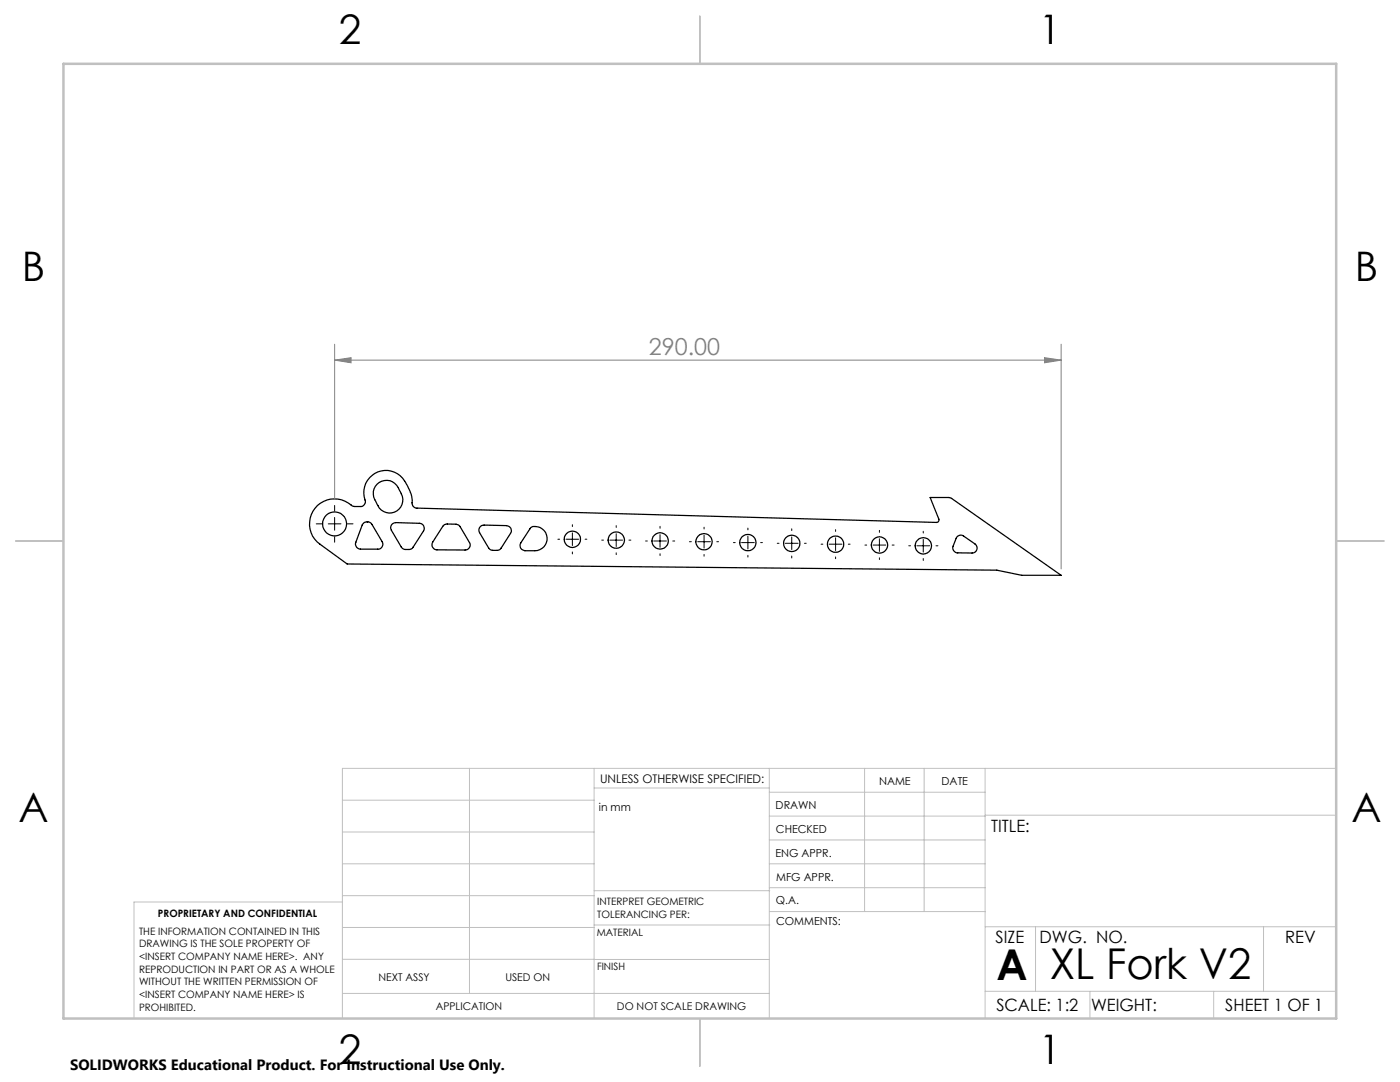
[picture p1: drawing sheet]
<svg xmlns="http://www.w3.org/2000/svg" width="279mm" height="216mm" viewBox="0 0 279 216" stroke-linecap="round" stroke-linejoin="round" font-family="sans-serif">
<g fill="none" stroke="#000" stroke-width=".25">
<path d="M75.2 96.6a2.83 2.83 0 0 1 4.7 1.5 2.69 2.69 0 0 1-1 4 2.69 2.69 0 0 1-3.8-1.8 2.86 2.86 0 0 1 .1-3.7zM63.4 100.9a5.1 5.1 0 0 1 7 .1l1.5 .1a.98 .98 0 0 0 .9-1.3 4.5 4.5 0 0 1 2.8-5.7 4.5 4.5 0 0 1 5.6 2.7l.8 1.7 .3 1.3a1.14 1.14 0 0 0 .9 1.6l103.7 2.8a.51 .51 0 0 0 .5-.6l-1.8-4.3h4.1l22.1 15.5h-7.9l-5-1-129.6-1.3-5.4-3.9a5 5 0 0 1-.5-7.7zM72.5 104.5l.6-.4 .6 .1 .4 .2 2.2 3.7a.99 .99 0 0 1-.9 1.5h-3.5a1.02 1.02 0 0 1-.9-1.4zM78.3 104.6l.7-.3 4.7 .1a.99 .99 0 0 1 .8 1.5l-2.2 3.5-.6 .2h-.9l-.6-.3-2.1-3.5-.1-.5zM88.4 104.9l.7-.3h1.9l.5 .1 .3 .4 1.9 3.2a.99 .99 0 0 1-.9 1.4h-5.6a1.01 1.01 0 0 1-.8-1.5zM95.9 105.1l.7-.3 4.5 .1a.98 .98 0 0 1 .8 1.5l-2.1 3.2-.5 .2h-1.2l-.5-.4-1.9-3.1-.1-.5zM105.9 105.3a2.37 2.37 0 0 1 3.1 1.3 2.37 2.37 0 0 1-1.3 3.1 6.7 6.7 0 0 1-3.2 .1l-.2-.1a1 1 0 0 1-.4-1.4zM191.1 107l.4-.2 .6 .1 2.5 1.6a1 1 0 0 1 .3 1.2 1 1 0 0 1-.9 .6h-2.9a.98 .98 0 0 1-.9-1.3z"/>
<circle cx="66.8" cy="104.5" r="2.4"/>
<circle cx="114.2" cy="107.6" r="1.63"/>
<circle cx="123" cy="107.8" r="1.63"/>
<circle cx="131.7" cy="107.9" r="1.64"/>
<circle cx="140.5" cy="108.1" r="1.64"/>
<circle cx="149.3" cy="108.3" r="1.63"/>
<circle cx="158" cy="108.4" r="1.64"/>
<circle cx="166.8" cy="108.6" r="1.63"/>
<circle cx="175.5" cy="108.8" r="1.63"/>
<circle cx="184.3" cy="108.9" r="1.64"/>
</g>
<path d="M66.8 71.9l3.3-.5v1zM66.8 68.7v30.9M66.8 71.9h145M208.5 71.4l3.3 .5-3.3 .5zM211.8 68.7v44.8" fill="none" stroke="#808080" stroke-width=".2"/>
<g fill="none" stroke="#000" stroke-width=".2">
<path d="M63.1 104.5h1.1M65.5 104.5h2.6M66.8 100.9v1.1M66.8 103.3v2.5M66.8 107.1v1.1M69.3 104.5h1.1M111.3 107.6h.4M113 107.6h2.5M114.2 104.7v.4M114.2 106.3v2.6M114.2 110.1v.4M116.8 107.6h.3"/>
<path d="M120.1 107.8h.3M121.7 107.8h2.5M123 104.9v.3M123 106.5v2.5M123 110.3v.4M125.5 107.8h.4M128.8 107.9h.4M130.5 107.9h2.5M131.7 105v.4M131.7 106.7v2.5M131.7 110.5v.3M134.3 107.9h.4"/>
<path d="M137.6 108.1h.4M139.2 108.1h2.6M140.5 105.2v.4M140.5 106.8v2.6M140.5 110.6v.4M143.1 108.1h.3M146.4 108.3h.3M148 108.3h2.5M149.3 105.4v.3M149.3 107v2.5M149.3 110.8v.4M151.8 108.3h.4"/>
<path d="M155.1 108.4h.4M156.7 108.4h2.6M158 105.5v.4M158 107.1v2.6M158 110.9v.4M160.5 108.4h.4M163.9 108.6h.3M165.5 108.6h2.5M166.8 105.7v.3M166.8 107.3v2.6M166.8 111.1v.4M169.3 108.6h.4"/>
<path d="M172.6 108.8h.4M174.2 108.8h2.6M175.5 105.8v.4M175.5 107.5v2.5M175.5 111.3v.4M178 108.8h.4M181.4 108.9h.3M183 108.9h2.5M184.3 106v.4M184.3 107.6v2.6M184.3 111.4v.4M186.8 108.9h.4"/>
</g>
<g fill="none" stroke="#c0c0c0" stroke-width=".2">
<path d="M68.3 159.7h50.3M93.7 153.3v44.9M118.6 153.3v49.9M118.6 157.2h34.9M153.5 153.3v49.9M153.5 158.1h43.1M172.5 153.3v28.6M184.4 153.3v28.6M196.6 153.3v49.9M266.7 153.3h-198.4v49.9M68.3 178.7h50.3M68.3 172.4h50.3"/>
<path d="M68.3 166h50.3M68.3 180h-41.6v23.2M118.6 177.7h35M153.5 167.6h43.1M153.5 162.8h43.1M153.5 172.4h43.1M153.5 177.1h43.1M196.6 162.7h70.1M68.3 198.2h85.2M68.3 191.4l85.2 .1M68.3 185.1h50.3M118.6 184.6h35"/>
<path d="M153.6 181.9h43M196.6 197.8h70.1M196.6 184.9h70.1M206.7 184.9v12.9M217.5 197.8v5.4M242.2 197.8v5.4M252.2 184.9v12.9"/>
</g>
<path d="M139.7 3.2v9.5M3.1 107.9h9.6M266.7 107.9h9.5M139.7 203.2v9.6" fill="none" stroke="#c0c0c0" stroke-width=".25"/>
<path d="M12.7 12.7h254v190.5h-254z" fill="none" stroke="#c0c0c0" stroke-width=".5"/>
<path d="M66.8 71.9l3.3-.5v1zM208.5 71.4l3.3 .5-3.3 .5z" fill="#808080"/>
<g font-size="8.5">
<text x="198.9" y="195.5">A</text>
<text x="209.5" y="195.4">XL Fork V2</text>
</g>
<g font-size="8.1">
<text x="67.6" y="8.9">2</text>
<text x="207.3" y="8.9">1</text>
<text x="4.4" y="56.1">B</text>
<text x="270.4" y="56.1">B</text>
<text x="3.7" y="164.1">A</text>
<text x="269.7" y="164.1">A</text>
<text x="67.6" y="212.4">2</text>
<text x="207.3" y="212.4">1</text>
</g>
<text font-size="4.7" fill="#808080" x="129.5" y="70.8">290.00</text>
<g font-size="3.4">
<text x="197.8" y="166">TITLE:</text>
<text x="198.7" y="188.1">SIZE</text>
<text x="207.5" y="188.1">DWG. NO.</text>
<text x="256.5" y="188.2">REV</text>
<text x="198.8" y="201.7">SCALE: 1:2</text>
<text x="217.7" y="201.8">WEIGHT:</text>
<text x="244.5" y="201.7">SHEET 1 OF 1</text>
</g>
<text font-size="3" x="14" y="213.5">SOLIDWORKS Educational Product. For Instructional Use Only.</text>
<text font-size="2.4" x="119.8" y="156.2">UNLESS OTHERWISE SPECIFIED:</text>
<g font-size="2.2">
<text x="119.5" y="161.8">in mm</text>
<text x="154.8" y="161.4">DRAWN</text>
<text x="175.4" y="156.6">NAME</text>
<text x="187.9" y="156.7">DATE</text>
<text x="154.9" y="166.3">CHECKED</text>
<text x="154.8" y="170.9">ENG APPR.</text>
<text x="154.9" y="175.7">MFG APPR.</text>
<text x="154.9" y="180.4">Q.A.</text>
<text x="154.9" y="184.6">COMMENTS:</text>
</g>
<g font-size="2.1">
<text x="75.5" y="195.7">NEXT ASSY</text>
<text x="100.9" y="195.7">USED ON</text>
<text x="86.9" y="201.5">APPLICATION</text>
<text x="123.1" y="201.6">DO NOT SCALE DRAWING</text>
</g>
<g font-size="2">
<text x="31.5" y="182.9">PROPRIETARY AND CONFIDENTIAL</text>
<text x="119.2" y="180.6">INTERPRET GEOMETRIC</text>
<text x="119.2" y="183.1">TOLERANCING PER:</text>
<text x="27.8" y="186.5">THE INFORMATION CONTAINED IN THIS</text>
<text x="27.8" y="189">DRAWING IS THE SOLE PROPERTY OF</text>
<text x="27.8" y="191.6">&lt;INSERT COMPANY NAME HERE&gt;. ANY</text>
<text x="119.1" y="186.7">MATERIAL</text>
<text x="27.8" y="194.1">REPRODUCTION IN PART OR AS A WHOLE</text>
<text x="27.8" y="196.6">WITHOUT THE WRITTEN PERMISSION OF</text>
<text x="119.1" y="193.5">FINISH</text>
<text x="27.8" y="199.1">&lt;INSERT COMPANY NAME HERE&gt; IS</text>
<text x="27.8" y="201.7">PROHIBITED.</text>
</g>
</svg>
